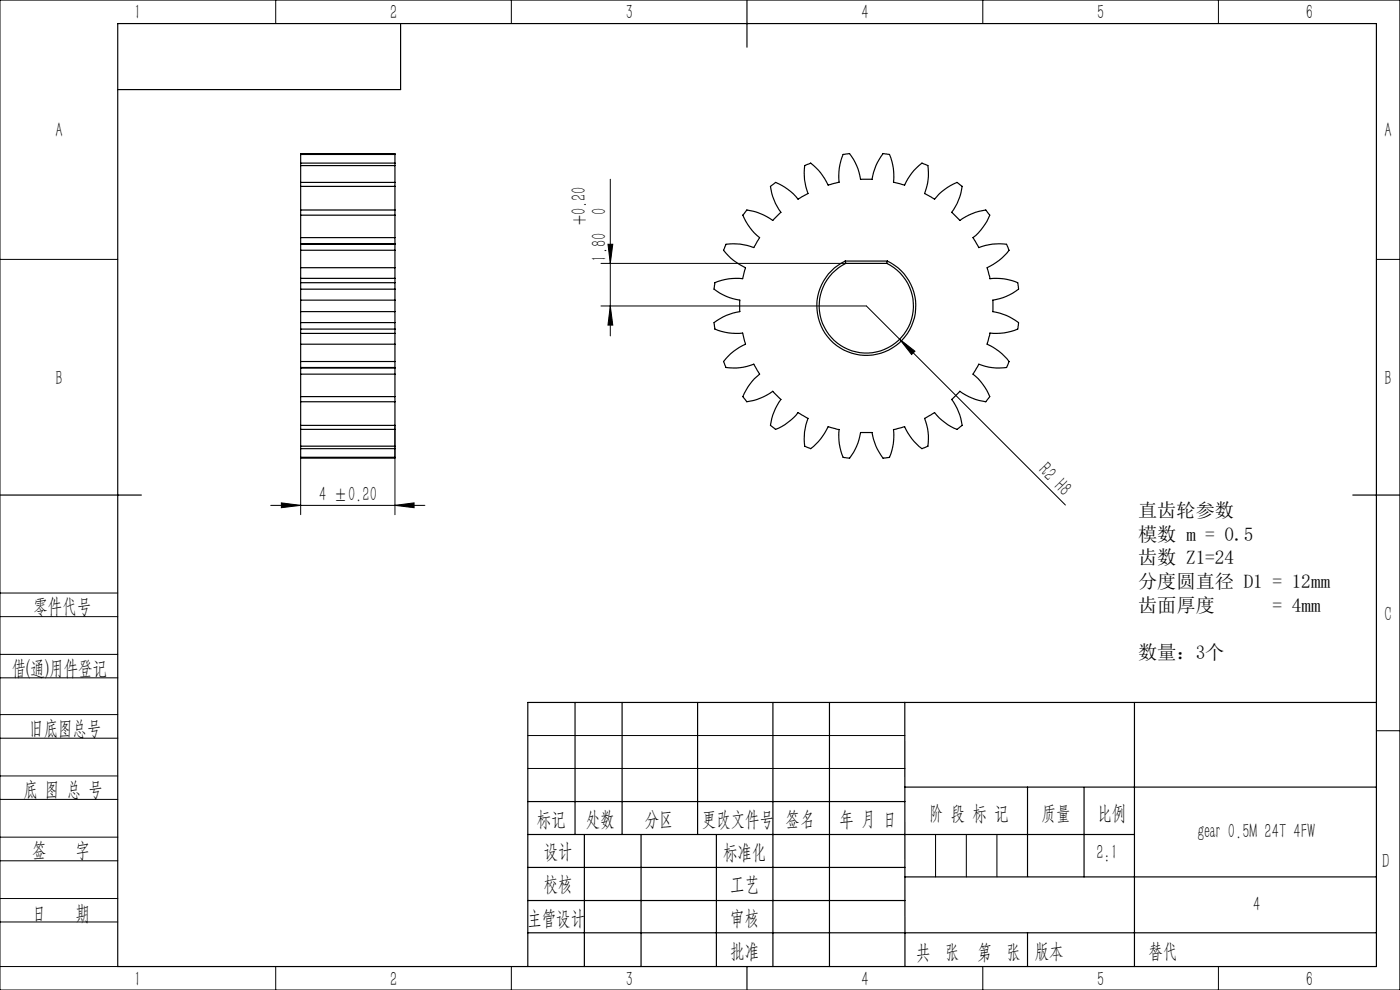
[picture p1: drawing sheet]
<svg xmlns="http://www.w3.org/2000/svg" width="297mm" height="210mm" viewBox="0 0 297 210" stroke-linecap="round" stroke-linejoin="round" font-family="sans-serif">
<g fill="none" stroke="#000" stroke-width=".21">
<path d="M0 0h297v210h-297zM58.5 0v5M108.5 0v5M208.5 0v5M258.5 0v5M129.5 38v33.3M0 55h25M127.5 55.9h51.9M129 51.8h1l-.5 4.1zM292 55h5M127.5 64.9h56.3l42.2 42.2M129.5 64.9l.5 4.1h-1z"/>
<path d="M190.9 72l3.2 2.5-.7 .7zM63.8 97.2v12M83.8 90.2v19M57.4 107.2h32.7M59.7 106.7l4.1 .5-4.1 .5zM83.8 107.2l4-.5v1zM0 138.8h25M0 125.8h25M0 130.8h25M0 143.8h25M0 156.6h25M0 151.6h25"/>
<path d="M112 156h80M292 155h5M0 169.6h25M0 164.6h25M0 177.6h25M112 163h80M198.5 177v9M205 177v9M211.5 177v9M0 182.6h25M0 190.6h25M0 195.6h25"/>
<path d="M0 205h25M58.5 205v5M108.5 205v5M208.5 205v5M258.5 205v5"/>
</g>
<g fill="none" stroke="#000" stroke-width=".25">
<path d="M25 5h267v200h-267zM85 5v14h-60M158.5 0v10M63.8 39.5v5M63.8 38.7v.8M63.8 35.1v3.6M63.8 34.6v.5M63.8 32.8v1.8M63.8 32.8v-.2h20v.2M63.8 39.5h20M63.8 38.7h20M63.8 35.1h20"/>
<path d="M63.8 34.6h20M63.8 32.8h20M83.8 39.5v5M83.8 38.7v.8M83.8 35.1v3.6M83.8 34.6v.5M83.8 32.8v1.8M163.4 39.5l1.1-.8a11.9 11.9 0 0 1 4.8 3.6l2.1-1.2a11.6 11.6 0 0 1-.7-6l1.3-.5a12.3 12.3 0 0 1 3.7 4.7l2.3-.6a11.5 11.5 0 0 1 .9-5.9l1.3-.2a11.6 11.6 0 0 1 2.4 5.5h2.4a11.6 11.6 0 0 1 2.3-5.5l1.4 .2a11.5 11.5 0 0 1 .8 5.9l2.4 .6a11.7 11.7 0 0 1 3.7-4.7l1.2 .5a11.6 11.6 0 0 1-.7 6l2.2 1.2a11.9 11.9 0 0 1 4.7-3.6l1.1 .8a12.3 12.3 0 0 1-2.2 5.5l1.7 1.8a12.3 12.3 0 0 1 5.5-2.3l.9 1.1a11.9 11.9 0 0 1-3.6 4.8l1.2 2.1a11.4 11.4 0 0 1 5.9-.7l.6 1.3a12.3 12.3 0 0 1-4.7 3.7l.6 2.3a11.5 11.5 0 0 1 5.9 .9l.2 1.3a11.6 11.6 0 0 1-5.5 2.4v2.4a11.6 11.6 0 0 1 5.5 2.3l-.2 1.4a11.5 11.5 0 0 1-5.9 .9l-.6 2.3a11.7 11.7 0 0 1 4.7 3.7l-.6 1.3a11.4 11.4 0 0 1-5.9-.8l-1.2 2.2a11.9 11.9 0 0 1 3.6 4.7l-.9 1.1a12.3 12.3 0 0 1-5.5-2.2l-1.7 1.7a12.3 12.3 0 0 1 2.2 5.5l-1.1 .9a11.9 11.9 0 0 1-4.7-3.6l-2.2 1.3a11.4 11.4 0 0 1 .7 5.8l-1.2 .6a11.7 11.7 0 0 1-3.7-4.7l-2.4 .6a11.5 11.5 0 0 1-.8 5.9l-1.4 .2a11.7 11.7 0 0 1-2.3-5.5h-2.4a11.7 11.7 0 0 1-2.4 5.5l-1.3-.2a11.5 11.5 0 0 1-.9-5.9l-2.3-.6a12.3 12.3 0 0 1-3.7 4.7l-1.3-.6a11.4 11.4 0 0 1 .7-5.8l-2.1-1.3a11.9 11.9 0 0 1-4.8 3.6l-1.1-.9a12.3 12.3 0 0 1 2.3-5.5l-1.8-1.7a12.3 12.3 0 0 1-5.5 2.2l-.8-1.1a11.9 11.9 0 0 1 3.5-4.7l-1.2-2.2a11.4 11.4 0 0 1-5.9 .8l-.5-1.3a11.7 11.7 0 0 1 4.7-3.7l-.6-2.3a11.5 11.5 0 0 1-5.9-.9l-.2-1.4a11.6 11.6 0 0 1 5.5-2.3v-2.4a11.6 11.6 0 0 1-5.5-2.4l.2-1.3a11.5 11.5 0 0 1 5.9-.9l.6-2.3a12.3 12.3 0 0 1-4.7-3.7l.5-1.3a11.4 11.4 0 0 1 5.9 .7l1.2-2.1a11.9 11.9 0 0 1-3.5-4.8l.8-1.1a12.3 12.3 0 0 1 5.5 2.3l1.8-1.8a12.3 12.3 0 0 1-2.3-5.5zM63.8 60v1.3M63.8 59v1M63.8 53.1v3.7M63.8 51.8v1.3"/>
<path d="M63.8 51.7v.1M63.8 56.8v2.2M63.8 44.5v1.1M63.8 45.6v4.8M63.8 50.4v1.3M63.8 59h20M63.8 51.7h20M63.8 60h20M63.8 53.1h20M63.8 56.8h20M63.8 51.8h20M63.8 44.5h20"/>
<path d="M63.8 45.6h20M63.8 50.4h20M83.8 60v1.3M83.8 59v1M83.8 53.1v3.7M83.8 51.8v1.3M83.8 51.7v.1M83.8 56.8v2.2M83.8 44.5v1.1M83.8 45.6v4.8M83.8 50.4v1.3M179.3 55.4a10.5 10.5 0 0 0-3.8 16 10.5 10.5 0 0 0 16.5 0 10.5 10.5 0 0 0-3.8-16"/>
<path d="M179.3 55.4h8.9M179.3 55.4l.1 .5M179.4 55.9a10 10 0 0 0-3.4 15.2 10 10 0 0 0 15.6 0 10 10 0 0 0-3.5-15.2M179.4 55.9h8.7M188.2 55.4l-.1 .5M63.8 61.3v2.4M63.8 66.1v2.3M63.8 68.4v1.4M63.8 69.8v.9M63.8 76.7v1.3M63.8 73v3.7M63.8 78v.1"/>
<path d="M63.8 63.7v2.4M63.8 70.7v2.3M63.8 79.4v4.7M63.8 78.1v1.3M63.8 70.7h20M63.8 78.1h20M63.8 61.3h20M63.8 63.7h20M63.8 66.1h20M63.8 68.4h20M63.8 69.8h20M63.8 76.7h20"/>
<path d="M63.8 78h20M63.8 73h20M63.8 79.4h20M83.8 61.3v2.4M83.8 66.1v2.3M83.8 68.4v1.4M83.8 69.8v.9M83.8 76.7v1.3M83.8 73v3.7M83.8 78v.1M83.8 63.7v2.4M83.8 70.7v2.3"/>
<path d="M83.8 79.4v4.7M83.8 78.1v1.3M63.8 84.1v1.1M63.8 85.2v5M63.8 90.2v.9M63.8 91.1v3.5M63.8 94.6v.6M63.8 95.2v1.8M63.8 97v.2h20v-.2M63.8 84.1h20M63.8 85.2h20M63.8 90.2h20"/>
<path d="M63.8 91.1h20M63.8 94.6h20M63.8 95.2h20M63.8 97h20M83.8 84.1v1.1M83.8 85.2v5M83.8 90.2v.9M83.8 91.1v3.5M83.8 94.6v.6M83.8 95.2v1.8M0 105h30M287 105h10"/>
<path d="M122 149v28M132 149v28M148 149v28M164 149v56M176 149v56M191.9 149l.1 56M240.7 149v56M292 149h-180v56M112 177h128.7M112 170h80M124 177v28M136 177v28"/>
<path d="M152 177v28M191.9 167h100.1M218 167v18.9M230 167v19M112 197.9h180M112 184h80M112 191h80M192 186h100M218 197.9v7.1M158.5 205v5"/>
</g>
<g fill="#000">
<path d="M190.9 72l3.2 2.5-.7 .7z"/>
<path d="M129 51.8h1l-.5 4.1zM129.5 64.9l.5 4.1h-1z"/>
<path d="M59.7 106.7l4.1 .5-4.1 .5zM83.8 107.2l4-.5v1z"/>
</g>
<g font-size="4.4">
<text x="28.5" y="4.1">1</text>
<text x="82.7" y="4.1">2</text>
<text x="132.7" y="4.1">3</text>
<text x="182.7" y="4.1">4</text>
<text x="232.7" y="4.1">5</text>
<text x="277" y="4.1">6</text>
<text x="11.7" y="29.1">A</text>
<text x="293.7" y="29.1">A</text>
<text x="124.3" y="47.8" transform="rotate(-90 124.3 47.8)">+0.20</text>
<text x="128.6" y="45.7" transform="rotate(-90 128.6 45.7)">0</text>
<text x="128.6" y="55.5" transform="rotate(-90 128.6 55.5)">1.80</text>
<text x="11.7" y="81.6">B</text>
<text x="293.7" y="81.6">B</text>
<text x="220.2" y="100" transform="rotate(45 220.2 100)">R2 H8</text>
<text x="67.7" y="106.3">4 ±0.20</text>
<text x="7.1" y="130.1">零件代号</text>
<text x="293.7" y="131.6">C</text>
<text x="2.5" y="143.2">借(通)用件登记</text>
<text x="6.2" y="155.8">旧底图总号</text>
<text x="5" y="168.9">底 图 总 号</text>
<text x="197.1" y="173.8">阶 段 标 记</text>
<text x="221" y="173.8">质量</text>
<text x="232.8" y="173.8">比例</text>
<text x="113.9" y="175.2">标记</text>
<text x="124.3" y="175.2">处数</text>
<text x="136.8" y="175.2">分区</text>
<text x="148.9" y="175.2">更改文件号</text>
<text x="166.7" y="175.2">签名</text>
<text x="178.1" y="175.2">年 月 日</text>
<text x="254.1" y="177.8">gear 0.5M 24T 4FW</text>
<text x="6.8" y="181.9">签</text>
<text x="16" y="181.9">字</text>
<text x="115.3" y="182.1">设计</text>
<text x="153.4" y="182.2">标准化</text>
<text x="232.6" y="182.1">2:1</text>
<text x="293.2" y="184.1">D</text>
<text x="115.3" y="189">校核</text>
<text x="154.9" y="189">工艺</text>
<text x="6.8" y="195.2">日</text>
<text x="16" y="195.2">期</text>
<text x="111.9" y="196.2">主管设计</text>
<text x="154.9" y="196.2">审核</text>
<text x="265.8" y="193.1">4</text>
<text x="154.9" y="203.1">批准</text>
<text x="194.4" y="203.4">共 张</text>
<text x="207.4" y="203.4">第 张</text>
<text x="219.5" y="203.1">版本</text>
<text x="243.6" y="203.1">替代</text>
<text x="28.5" y="209.1">1</text>
<text x="82.7" y="209.1">2</text>
<text x="132.7" y="209.1">3</text>
<text x="182.7" y="209.1">4</text>
<text x="232.7" y="209.1">5</text>
<text x="277" y="209.1">6</text>
</g>
<g font-size="4.1">
<text x="241.4" y="109.7">直齿轮参数</text>
<text x="241.4" y="114.7">模数 m = 0.5</text>
<text x="241.4" y="119.7">齿数 Z1=24</text>
<text x="241.4" y="124.7">分度圆直径 D1 = 12mm</text>
<text x="241.4" y="129.7">齿面厚度</text>
<text x="269.9" y="129.7">= 4mm</text>
<text x="241.4" y="139.7">数量：3个</text>
</g>
</svg>
